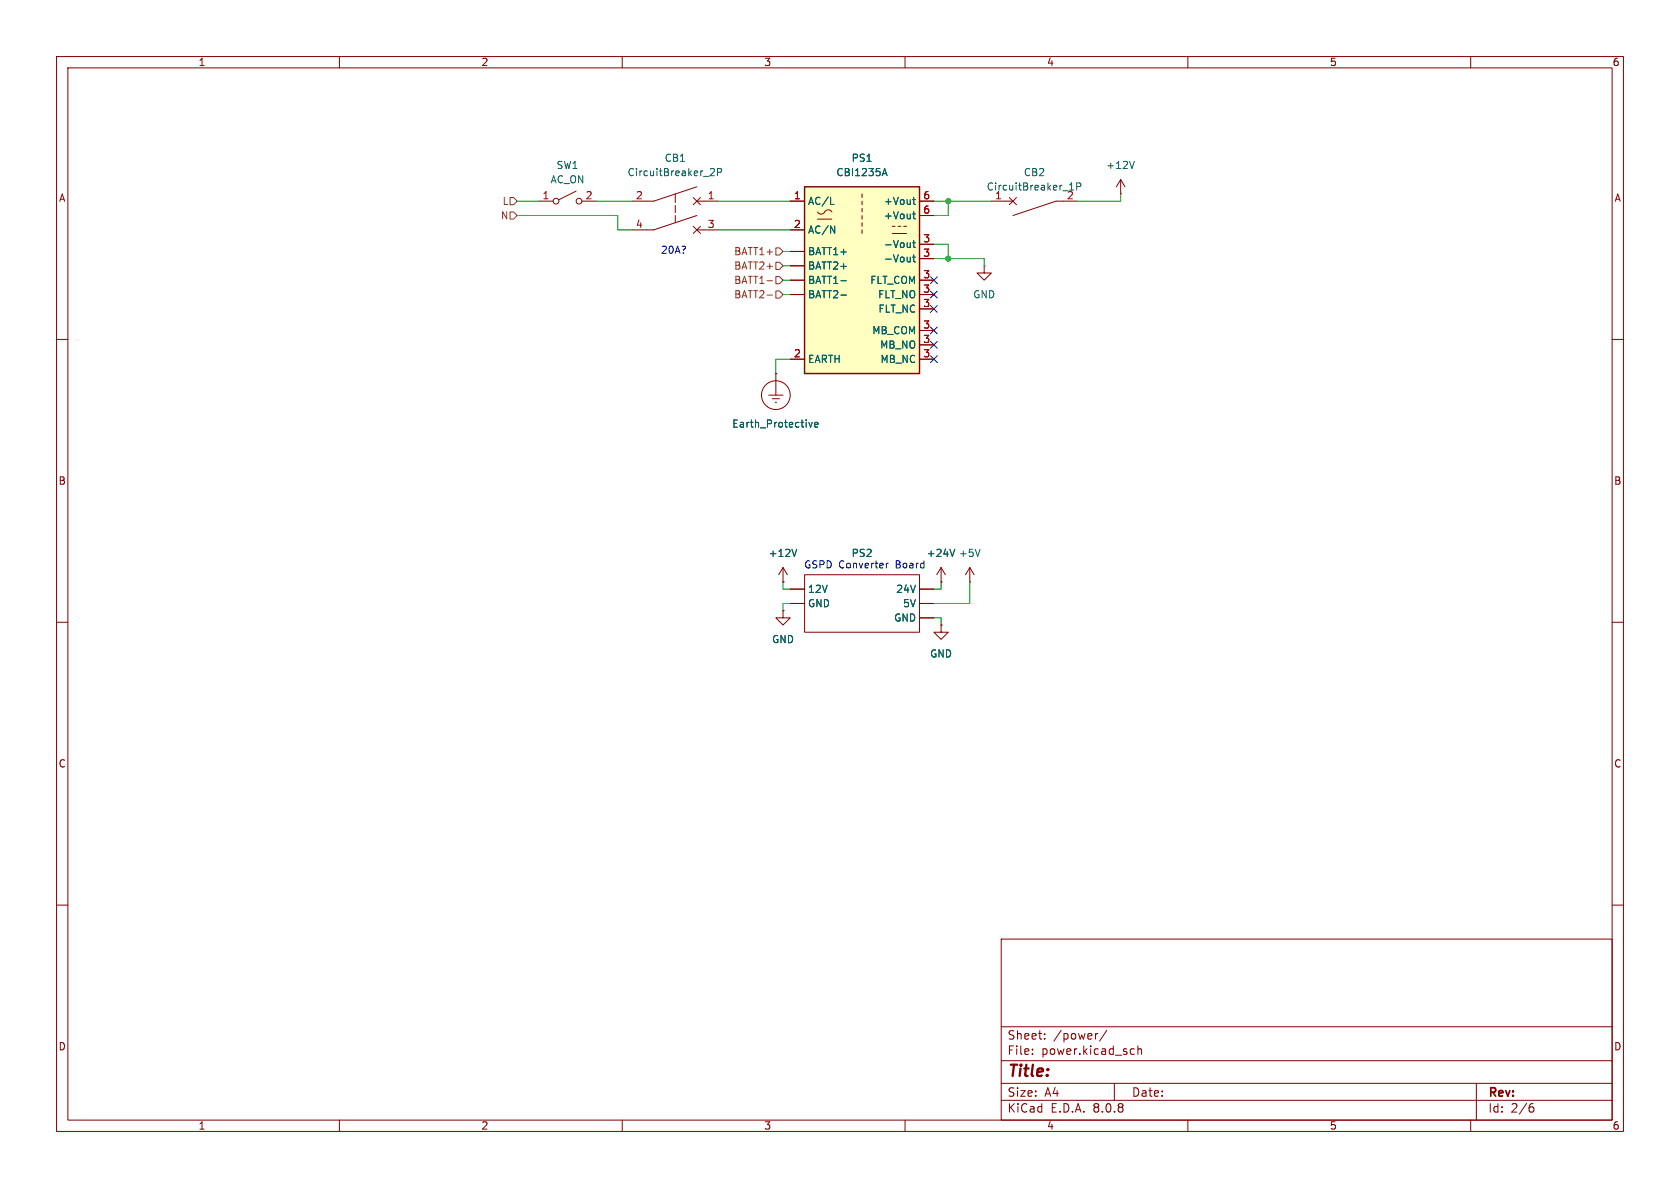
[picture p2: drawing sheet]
<svg xmlns="http://www.w3.org/2000/svg" width="297mm" height="210mm" viewBox="0 0 297 210" stroke-linecap="round" stroke-linejoin="round" font-family="sans-serif">
<g fill="none" stroke="#840000" stroke-width=".18">
<path d="M10 10h277v190h-277zM12 12h273v186h-273zM60 10v2M110 10v2M160 10v2M210 10v2M260 10v2M95.2 35.6h2.6M101.9 33.8l-3.1 1.5M102.9 35.6h2.5M175.3 35.6h3.8M178.4 34.9l1.3 1.3"/>
<path d="M179.7 34.9l-1.3 1.3M190.5 35.6h-3.8l-7.6 2.5M198.1 34.3h.1M198.1 31.8l-.7 1.2M198.1 31.8v2.5M198.1 31.8l.8 1.2M174 47v1.3h1.3l-1.3 1.2-1.3-1.2h1.3M174 47h.1M10 60h2M285 60h2M10 110h2M285 110h2"/>
<path d="M10 160h2M177 166h108v32h-108zM285 160h2M60 198v2M110 198v2M160 198v2M177 194.5h108M177 191.5h108M177 187.5h108M177 181.5h108M182.5 186.3v.1M182.5 185.5v.1"/>
<path d="M184.7 183.6v.1M184.7 182.8v.1M194.1 182.7l-.3 .1M195.7 182.1l-1.3 2M197 191.5v3M200.1 185.4l.4 .1M200.5 186.3l-.4 .1M201.2 185.5l.2-.1 .3 .1 .1 .9M201.2 184.9v1.5M210 198v2M260 198v2M261 191.5v6.5"/>
<path d="M270.6 195.7h.4l.2 .3-.1 .5-.5 .1M271 195.1l-.4 .1"/>
<circle cx="98.3" cy="35.6" r=".51"/>
<circle cx="102.4" cy="35.6" r=".51"/>
</g>
<path d="M189.2 32.6l.2-.3v1.3M190.3 33l.7-.1 .1-.1-.1-.3-.7-.2v1.3M200.5 28.5l-.4 1.3" fill="none" stroke="#006464" stroke-width=".18"/>
<path d="M142.2 33h20.4v33h-20.4z" fill="#ffffc2"/>
<path d="M142.2 33h20.4v33h-20.4z" fill="none" stroke="#840000" stroke-width=".25"/>
<g fill="none" stroke="#840000" stroke-width=".18">
<path d="M119.4 34.3v1.5M119.4 36.3v1.3M119.4 38.1v1.3M122.6 34.9l1.2 1.3M123.2 33l-7.6 2.6h-3.8M123.2 35.6h3.8M123.2 38.1l-7.6 2.5h-3.8M123.8 34.9l-1.2 1.3M139.7 35.6h2.5M144.5 37.5a.8 .8 0 0 0 .8 .3 .8 .8 0 0 0 .7-.5 .73 .73 0 0 1 1.1 .2M144.5 38.7h2.6M152.4 34.3v.6"/>
<path d="M152.4 35.6v.6M152.4 36.8v.7M152.4 38.1v.6M152.4 39.4v.6M162.6 35.6h2.5M162.6 38.1h2.5M122.6 40l1.2 1.3M123.2 40.6h3.8M123.8 40l-1.2 1.3M139.7 44.5h2.5M139.7 49.5h2.5M139.7 47h2.5"/>
<path d="M139.7 52.1h2.5M139.7 40.6h2.5M152.4 40.6v.7M157.7 41.3h2.6M157.7 40h.5M158.7 40h.6M159.8 40h.5M162.6 49.5h2.5M162.6 52.1h2.5M162.6 45.7h2.5M162.6 43.2h2.5M162.6 54.6h2.5"/>
<path d="M162.6 58.4h2.5M135.9 69.9h2.5M136.5 70.5h1.3M137 71.1h.3M137.2 66h.1M137.2 66v3.9M139.7 63.5h2.5M162.6 63.5h2.5M162.6 61h2.5M138.4 102.9h.1M138.4 108v1.2h1.3l-1.3 1.3-1.2-1.3h1.2M138.4 108h.1"/>
<path d="M138.4 100.3l-.7 1.3M138.4 100.3v2.6M138.4 100.3l.8 1.3M139.7 104.1h2.5M139.7 106.7h2.5M142.2 101.6h20.4v10.2h-20.4zM162.6 104.1h2.5M162.6 106.7h2.5M162.6 109.2h2.5M166.4 102.9h.1M166.4 110.5v1.3h1.2l-1.2 1.2-1.3-1.2h1.3M166.4 110.5h.1"/>
<path d="M166.4 100.3l-.8 1.3M166.4 100.3v2.6M166.4 100.3l.7 1.3M171.4 102.9h.1M171.4 100.3l-.7 1.3M171.4 100.3v2.6M171.4 100.3l.8 1.3"/>
<circle cx="137.2" cy="69.8" r="2.54"/>
</g>
<g fill="none" stroke="#006464" stroke-width=".18">
<path d="M125.6 29.9l.5-.1 .2 .4-.8 .9h.8M126.8 30.5l.7-.1 .1-.2-.1-.3-.7-.1v1.3M146.8 36.1h.6M146.8 39.9l.8 1.3v-1.3M156.1 30.7h.6M156.4 29.8l.4 1.3M161.3 37.8h.5M161.3 35.3h.5M161.5 34.9v1.1l.3 .1M161.5 37.4v1.1l.3 .2M148.7 49.6h.9M148.7 52.2h.9"/>
<path d="M161.3 45.5h.5M161.3 42.9h.5M161.5 42.5v1.1l.3 .2M161.5 45v1.1l.3 .2M143 74.7l.3 .8 .3-.8M144 75.1l.6-.1v-.3h-.4l-.2 .1 .1 .6h.5M140.8 97.1l-.4 1.3M168.8 97.1l-.4 1.3M173.3 97.1l-.5 1.3"/>
</g>
<path d="M90.2 34.9h.6l.6 .7-.6 .6h-.6zM90.2 37.5h.6l.6 .6-.6 .6h-.6zM135.6 49.6h1M135.6 52.2h1M137.2 46.4h.6l.6 .6-.6 .6h-.6zM137.2 48.9h.6l.6 .6-.6 .7h-.6zM137.2 51.4h.6l.6 .7-.6 .6h-.6zM137.2 43.8h.6l.6 .7-.6 .6h-.6z" fill="none" stroke="#725600" stroke-width=".18"/>
<path d="M156.7 99.6v.8M157.1 99.6l-.4 .2" fill="none" stroke="#0000c2" stroke-width=".18"/>
<g fill="none" stroke="#009600" stroke-width=".18">
<path d="M91.4 38.1h17.8v2.5h2.6M91.4 35.6h3.8M105.4 35.6h6.4M127 35.6h12.7M165.1 35.6h10.2M167.6 35.6v2.5h-2.5M198.1 34.3v1.3h-7.6M127 40.6h12.7M138.4 44.5h1.3M138.4 47h1.3M138.4 49.5h1.3M138.4 52.1h1.3"/>
<path d="M165.1 45.7h8.9v1.3M165.1 43.2h2.5v2.5M139.7 63.5h-2.5v2.5M138.4 102.9v1.2h1.3M139.7 106.7h-1.3v1.3M165.1 109.2h1.3v1.3M166.4 102.9v1.2h-1.3M171.4 102.9v3.8h-6.3"/>
</g>
<path d="M164.5 54l1.2 1.2M164.5 51.5l1.2 1.2M164.5 57.8l1.2 1.2M164.5 48.9l1.2 1.2M165.7 54l-1.2 1.2M165.7 51.5l-1.2 1.2M165.7 57.8l-1.2 1.2M165.7 48.9l-1.2 1.2M164.5 62.9l1.2 1.2M164.5 60.4l1.2 1.2M165.7 62.9l-1.2 1.2M165.7 60.4l-1.2 1.2" fill="none" stroke="#000084" stroke-width=".18"/>
<g fill="#009600" stroke="#009600" stroke-width=".18">
<circle cx="167.6" cy="45.7" r=".46"/>
<circle cx="167.6" cy="35.6" r=".46"/>
</g>
<text font-size="2.8" fill="#840000" x="178" y="190.9">Title:</text>
<g font-size="2.1" fill="#840000">
<text x="178" y="184">Sheet:</text>
<text x="186.2" y="184">/power/</text>
<text x="178" y="186.7">File:</text>
<text x="184.1" y="186.7">power.kicad_sch</text>
<text x="178" y="196.9">KiCad</text>
<text x="178" y="194.1">Size:</text>
<text x="184.7" y="194.1">A4</text>
<text x="185.7" y="196.9">E.D.A.</text>
<text x="193.3" y="196.9">8.0.8</text>
<text x="200" y="194.1">Date:</text>
<text x="263" y="194.3">Rev:</text>
<text x="263" y="196.9">Id:</text>
<text x="267.1" y="196.9">2/6</text>
</g>
<g font-size="1.8" fill="#840000">
<text x="35" y="11.9">1</text>
<text x="85" y="11.9">2</text>
<text x="135" y="11.9">3</text>
<text x="185" y="11.9">4</text>
<text x="235" y="11.9">5</text>
<text x="285" y="11.9">6</text>
<text x="10.3" y="35.9">A</text>
<text x="285.3" y="35.9">A</text>
<text x="10.3" y="85.9">B</text>
<text x="285.3" y="85.9">B</text>
<text x="10.3" y="135.9">C</text>
<text x="285.3" y="135.9">C</text>
<text x="10.3" y="185.9">D</text>
<text x="285.3" y="185.9">D</text>
<text x="35" y="199.9">1</text>
<text x="85" y="199.9">2</text>
<text x="135" y="199.9">3</text>
<text x="185" y="199.9">4</text>
<text x="235" y="199.9">5</text>
<text x="285" y="199.9">6</text>
</g>
<g font-size="1.8" fill="#006464">
<text x="117.4" y="28.8">CB1</text>
<text x="150.5" y="28.8">PS1</text>
<text x="97.2" y="32.6">AC_ON</text>
<text x="98.3" y="30.1">SW1</text>
<text x="110.8" y="31.3">CircuitBreaker_2P</text>
<text x="147.8" y="31.3">CBI1235A</text>
<text x="174.3" y="33.9">CircuitBreaker_1P</text>
<text x="175.8" y="35.3">1</text>
<text x="180.9" y="31.3">CB2</text>
<text x="188.5" y="35.3">2</text>
<text x="195.5" y="30.1">+12V</text>
<text x="142.7" y="36.4">AC/L</text>
<text x="142.7" y="41.5">AC/N</text>
<text x="156.2" y="39">+Vout</text>
<text x="156.2" y="36.4">+Vout</text>
<text x="142.7" y="45.3">BATT1+</text>
<text x="142.7" y="47.9">BATT2+</text>
<text x="156.2" y="46.6">-Vout</text>
<text x="156.2" y="44">-Vout</text>
<text x="142.7" y="50.4">BATT1-</text>
<text x="142.7" y="52.9">BATT2-</text>
<text x="153.7" y="50.4">FLT_COM</text>
<text x="155.1" y="52.9">FLT_NO</text>
<text x="172" y="52.9">GND</text>
<text x="154.1" y="59.3">MB_COM</text>
<text x="155.2" y="55.5">FLT_NC</text>
<text x="142.7" y="64.4">EARTH</text>
<text x="155.5" y="61.8">MB_NO</text>
<text x="155.6" y="64.4">MB_NC</text>
<text x="129.3" y="75.8">Earth_Protective</text>
<text x="135.8" y="98.7">+12V</text>
<text x="150.5" y="98.7">PS2</text>
<text x="163.7" y="98.7">+24V</text>
<text x="169.4" y="98.7">+5V</text>
<text x="142.7" y="105">12V</text>
<text x="142.7" y="107.5">GND</text>
<text x="158.3" y="105">24V</text>
<text x="159.6" y="107.5">5V</text>
<text x="136.4" y="113.9">GND</text>
<text x="158" y="110.1">GND</text>
<text x="164.3" y="116.4">GND</text>
</g>
<g font-size="1.8" fill="#a90000">
<text x="95.8" y="35.3">1</text>
<text x="103.4" y="35.3">2</text>
<text x="112.3" y="35.3">2</text>
<text x="125" y="35.3">1</text>
<text x="140.3" y="35.3">1</text>
<text x="163.1" y="35.3">6</text>
<text x="112.3" y="40.4">4</text>
<text x="125" y="40.4">3</text>
<text x="140.3" y="40.4">2</text>
<text x="163.1" y="37.8">6</text>
<text x="163.1" y="45.5">3</text>
<text x="163.1" y="42.9">3</text>
<text x="163.1" y="49.3">3</text>
<text x="163.1" y="51.8">3</text>
<text x="163.1" y="54.4">3</text>
<text x="163.1" y="58.2">3</text>
<text x="140.3" y="63.2">2</text>
<text x="163.1" y="63.2">3</text>
<text x="163.1" y="60.7">3</text>
</g>
<g font-size="1.8" fill="#725600">
<text x="88.4" y="39">N</text>
<text x="88.7" y="36.4">L</text>
<text x="129.7" y="47.9">BATT2+</text>
<text x="129.7" y="45.3">BATT1+</text>
<text x="129.7" y="50.4">BATT1-</text>
<text x="129.7" y="52.9">BATT2-</text>
</g>
<g font-size="1.8" fill="#0000c2">
<text x="116.7" y="45.1">20A?</text>
<text x="142.1" y="100.7">GSPD Converter</text>
<text x="158.4" y="100.7">Board</text>
</g>
</svg>
